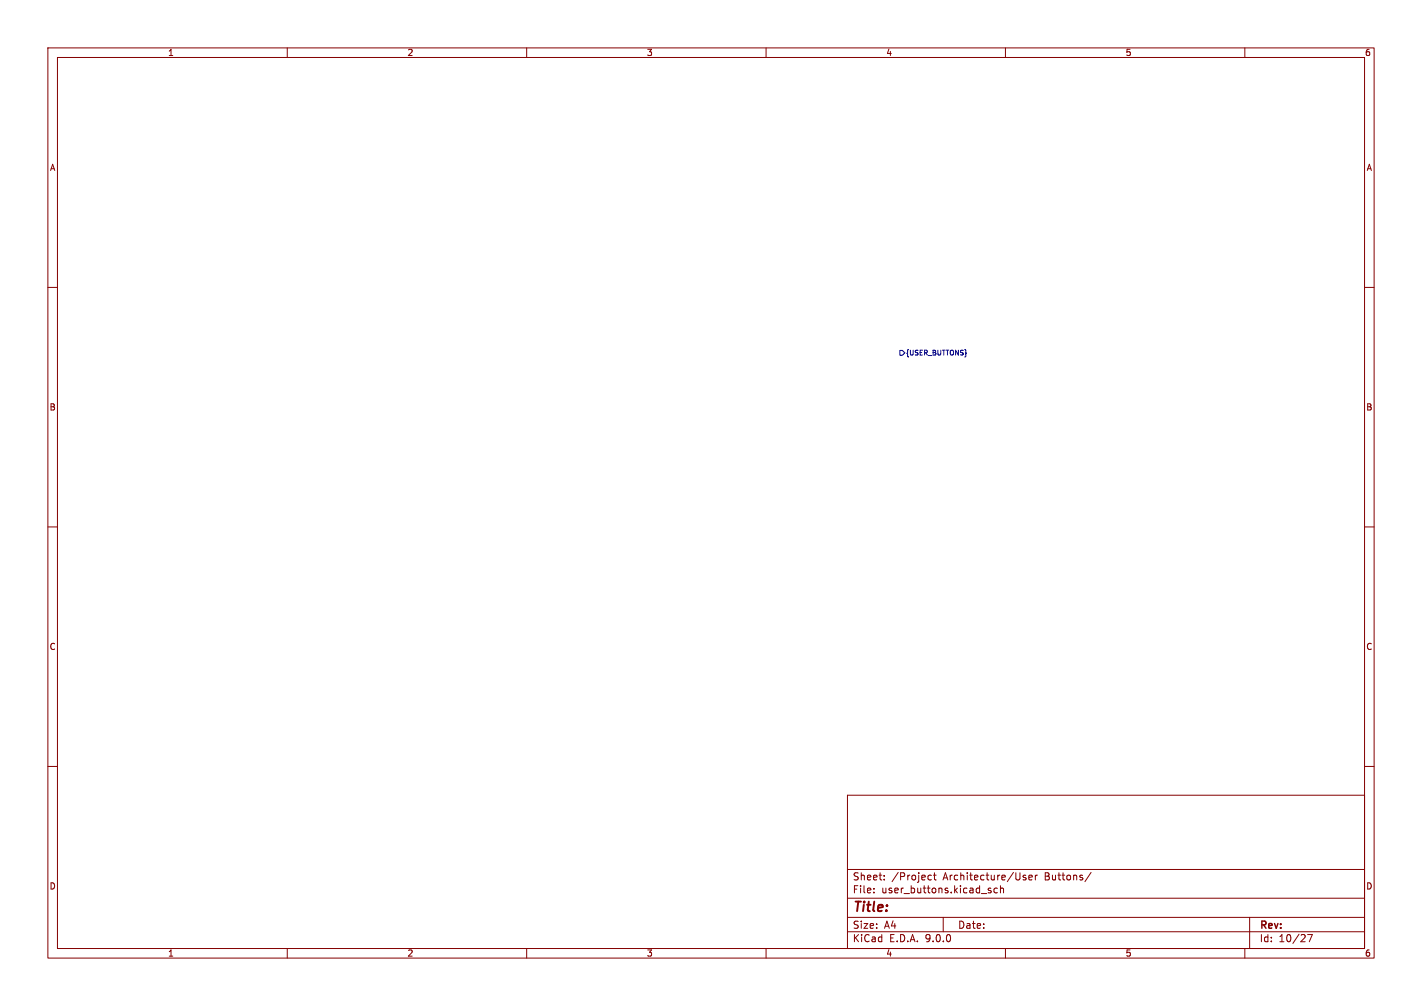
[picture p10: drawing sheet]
<svg xmlns="http://www.w3.org/2000/svg" width="297mm" height="210mm" viewBox="0 0 297 210" stroke-linecap="round" stroke-linejoin="round" font-family="sans-serif">
<g fill="none" stroke="#840000" stroke-width=".21">
<path d="M10 10h277v190h-277zM12 12h273v186h-273zM60 10v2M110 10v2M160 10v2M210 10v2M260 10v2M10 60h2M285 60h2M10 110h2M285 110h2M10 160h2"/>
<path d="M177 166h108v32h-108zM285 160h2M60 198v2M110 198v2M160 198v2M177 194.5h108M177 191.5h108M177 187.5h108M177 181.5h108M182.5 186.3v.1M182.5 185.5v.1M184.7 183.6v.1"/>
<path d="M184.7 182.8v.1M194 183.6h.5M194 182.8h.5M195 182.7h.5M195.2 182.2v1.3l.3 .2M197 191.5v3M206.6 185.9l.4 .1v.2l-.2 .2h-.3M206.6 185.4l.4 .1M208.3 185.5l-.4-.1-.3 .3 .1 .6h.6M209 185.5l.2-.1 .3 .1 .1 .9M209 184.9v1.5M210 198v2"/>
<path d="M213.9 183.2l.3 .1 .1 .2-.2 .2h-.3M213.9 182.7l.3 .1M214.9 183.2l.7-.1-.1-.3-.4-.1-.2 .2 .1 .7h.5M216.2 182.7v1M216.7 182.7l-.5 .3M227.9 182.1l-1.3 2M260 198v2M261 191.5v6.5M273.1 195.1h1l-.6 1.5"/>
</g>
<path d="M188 73.2h.5l.5 .5-.5 .5h-.5z" fill="none" stroke="#000084" stroke-width=".21"/>
<text font-size="2.8" fill="#840000" x="178" y="190.9">Title:</text>
<g font-size="2.1" fill="#840000">
<text x="178" y="184">Sheet:</text>
<text x="186.2" y="184">/Project</text>
<text x="197" y="184">Architecture/User</text>
<text x="218.3" y="184">Buttons/</text>
<text x="178" y="186.7">File:</text>
<text x="184.1" y="186.7">user_buttons.kicad_sch</text>
<text x="178" y="196.9">KiCad</text>
<text x="178" y="194.1">Size:</text>
<text x="184.7" y="194.1">A4</text>
<text x="185.7" y="196.9">E.D.A.</text>
<text x="193.3" y="196.9">9.0.0</text>
<text x="200" y="194.1">Date:</text>
<text x="263" y="194.3">Rev:</text>
<text x="263" y="196.9">Id:</text>
<text x="267.1" y="196.9">10/27</text>
</g>
<g font-size="1.8" fill="#840000">
<text x="35" y="11.9">1</text>
<text x="85" y="11.9">2</text>
<text x="135" y="11.9">3</text>
<text x="185" y="11.9">4</text>
<text x="235" y="11.9">5</text>
<text x="285" y="11.9">6</text>
<text x="10.3" y="35.9">A</text>
<text x="285.3" y="35.9">A</text>
<text x="10.3" y="85.9">B</text>
<text x="285.3" y="85.9">B</text>
<text x="10.3" y="135.9">C</text>
<text x="285.3" y="135.9">C</text>
<text x="10.3" y="185.9">D</text>
<text x="285.3" y="185.9">D</text>
<text x="35" y="199.9">1</text>
<text x="85" y="199.9">2</text>
<text x="135" y="199.9">3</text>
<text x="185" y="199.9">4</text>
<text x="235" y="199.9">5</text>
<text x="285" y="199.9">6</text>
</g>
<text font-size="1.4" fill="#000084" x="189.1" y="74.4">{USER_BUTTONS}</text>
</svg>
